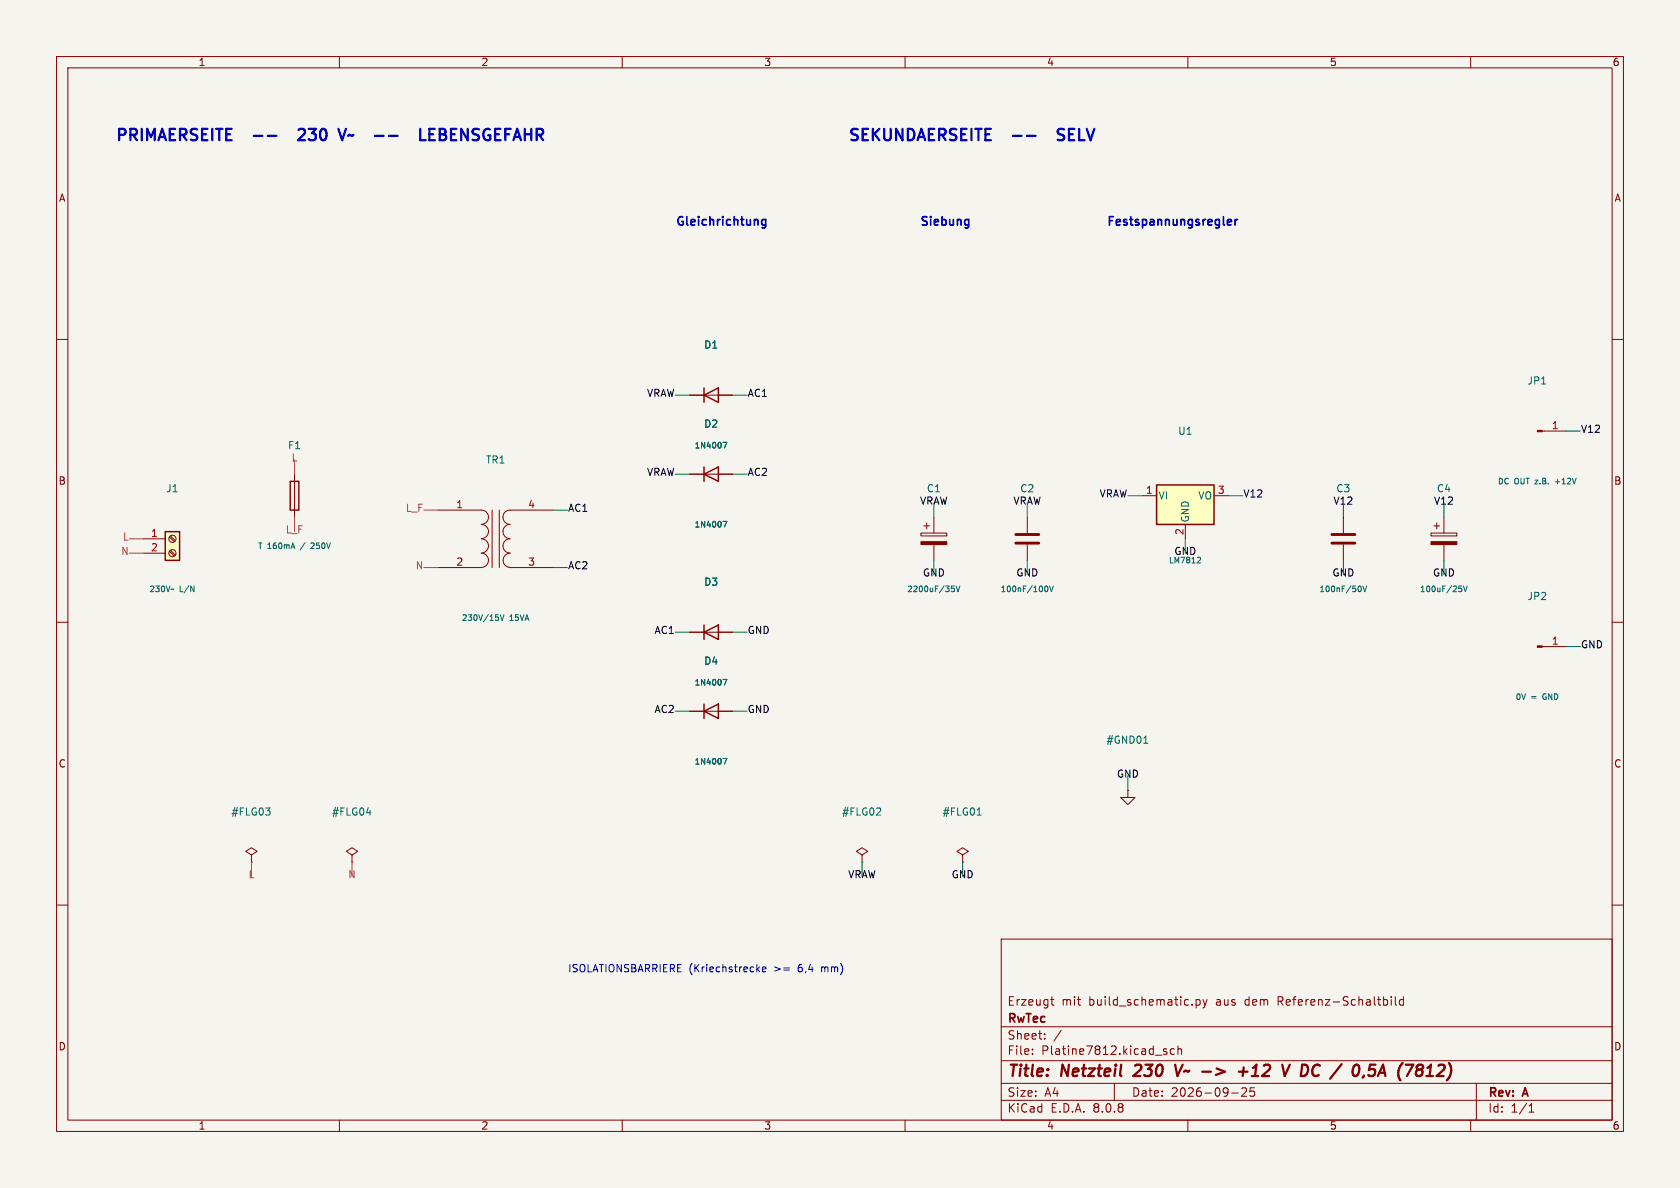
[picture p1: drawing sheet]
(kicad_sch
 (version 20231120)
 (generator "eeschema")
 (generator_version "8.0")
 (paper "A4")
 (title_block
  (title "Netzteil 230 V~ -> +12 V DC / 0,5A (7812)")
  (date "2026-09-25")
  (rev "A")
  (company "RwTec")
  (comment 1 "Erzeugt mit build_schematic.py aus dem Referenz-Schaltbild"))
 (lib_symbols
  (symbol "Connector:Conn_01x01_Pin"
   (pin_names
    (offset 1.016) hide) (exclude_from_sim no) (in_bom yes) (on_board yes)
   (property "Reference" "J" (at 0 2.54 0) (effects (font (size 1.27 1.27))))
   (property "Value" "Conn_01x01_Pin" (at 0 -2.54 0) (effects (font (size 1.27 1.27))))
   (property "Footprint" "" (at 0 0 0) (effects (font (size 1.27 1.27))))
   (property "Datasheet" "~" (at 0 0 0) (effects (font (size 1.27 1.27))))
   (property "Description" "Generic connector, single row, 01x01, script generated" (at 0 0 0) (effects (font (size 1.27 1.27))))
   (property "ki_locked" "" (at 0 0 0) (effects (font (size 1.27 1.27))))
   (symbol "Conn_01x01_Pin_1_1"
    (polyline (pts (xy 1.27 0) (xy 0.8636 0)) (stroke (width 0.1524) (type default)) (fill (type none)))
    (rectangle (start 0.8636 0.127) (end 0 -0.127) (stroke (width 0.1524) (type default)) (fill (type outline)))
    (pin passive line (at 5.08 0 180) (length 3.81) (name "Pin_1" (effects (font (size 1.27 1.27)))) (number "1" (effects (font (size 1.27 1.27)))))))
  (symbol "Connector:Screw_Terminal_01x02"
   (pin_names
    (offset 1.016) hide) (exclude_from_sim no) (in_bom yes) (on_board yes)
   (property "Reference" "J" (at 0 2.54 0) (effects (font (size 1.27 1.27))))
   (property "Value" "Screw_Terminal_01x02" (at 0 -5.08 0) (effects (font (size 1.27 1.27))))
   (property "Footprint" "" (at 0 0 0) (effects (font (size 1.27 1.27))))
   (property "Datasheet" "~" (at 0 0 0) (effects (font (size 1.27 1.27))))
   (property "Description" "Generic screw terminal, single row, 01x02, script generated (kicad-library-utils/schlib/autogen/connector/)" (at 0 0 0) (effects (font (size 1.27 1.27))))
   (symbol "Screw_Terminal_01x02_1_1"
    (rectangle (start -1.27 1.27) (end 1.27 -3.81) (stroke (width 0.254) (type default)) (fill (type background)))
    (circle (center 0 -2.54) (radius 0.635) (stroke (width 0.1524) (type default)) (fill (type none)))
    (polyline (pts (xy -0.5334 -2.2098) (xy 0.3302 -3.048)) (stroke (width 0.1524) (type default)) (fill (type none)))
    (polyline (pts (xy -0.5334 0.3302) (xy 0.3302 -0.508)) (stroke (width 0.1524) (type default)) (fill (type none)))
    (polyline (pts (xy -0.3556 -2.032) (xy 0.508 -2.8702)) (stroke (width 0.1524) (type default)) (fill (type none)))
    (polyline (pts (xy -0.3556 0.508) (xy 0.508 -0.3302)) (stroke (width 0.1524) (type default)) (fill (type none)))
    (circle (center 0 0) (radius 0.635) (stroke (width 0.1524) (type default)) (fill (type none)))
    (pin passive line (at -5.08 0 0) (length 3.81) (name "Pin_1" (effects (font (size 1.27 1.27)))) (number "1" (effects (font (size 1.27 1.27)))))
    (pin passive line (at -5.08 -2.54 0) (length 3.81) (name "Pin_2" (effects (font (size 1.27 1.27)))) (number "2" (effects (font (size 1.27 1.27)))))))
  (symbol "Device:C"
   (pin_numbers hide)
   (pin_names
    (offset 0.254)) (exclude_from_sim no) (in_bom yes) (on_board yes)
   (property "Reference" "C" (at 0.635 2.54 0) (effects (font (size 1.27 1.27)) (justify left)))
   (property "Value" "C" (at 0.635 -2.54 0) (effects (font (size 1.27 1.27)) (justify left)))
   (property "Footprint" "" (at 0.9652 -3.81 0) (effects (font (size 1.27 1.27))))
   (property "Datasheet" "~" (at 0 0 0) (effects (font (size 1.27 1.27))))
   (property "Description" "Unpolarized capacitor" (at 0 0 0) (effects (font (size 1.27 1.27))))
   (symbol "C_0_1"
    (polyline (pts (xy -2.032 -0.762) (xy 2.032 -0.762)) (stroke (width 0.508) (type default)) (fill (type none)))
    (polyline (pts (xy -2.032 0.762) (xy 2.032 0.762)) (stroke (width 0.508) (type default)) (fill (type none))))
   (symbol "C_1_1"
    (pin passive line (at 0 3.81 270) (length 2.794) (name "~" (effects (font (size 1.27 1.27)))) (number "1" (effects (font (size 1.27 1.27)))))
    (pin passive line (at 0 -3.81 90) (length 2.794) (name "~" (effects (font (size 1.27 1.27)))) (number "2" (effects (font (size 1.27 1.27)))))))
  (symbol "Device:C_Polarized"
   (pin_numbers hide)
   (pin_names
    (offset 0.254)) (exclude_from_sim no) (in_bom yes) (on_board yes)
   (property "Reference" "C" (at 0.635 2.54 0) (effects (font (size 1.27 1.27)) (justify left)))
   (property "Value" "C_Polarized" (at 0.635 -2.54 0) (effects (font (size 1.27 1.27)) (justify left)))
   (property "Footprint" "" (at 0.9652 -3.81 0) (effects (font (size 1.27 1.27))))
   (property "Datasheet" "~" (at 0 0 0) (effects (font (size 1.27 1.27))))
   (property "Description" "Polarized capacitor" (at 0 0 0) (effects (font (size 1.27 1.27))))
   (symbol "C_Polarized_0_1"
    (rectangle (start -2.286 0.508) (end 2.286 1.016) (stroke (width 0) (type default)) (fill (type none)))
    (polyline (pts (xy -1.778 2.286) (xy -0.762 2.286)) (stroke (width 0) (type default)) (fill (type none)))
    (polyline (pts (xy -1.27 2.794) (xy -1.27 1.778)) (stroke (width 0) (type default)) (fill (type none)))
    (rectangle (start 2.286 -0.508) (end -2.286 -1.016) (stroke (width 0) (type default)) (fill (type outline))))
   (symbol "C_Polarized_1_1"
    (pin passive line (at 0 3.81 270) (length 2.794) (name "~" (effects (font (size 1.27 1.27)))) (number "1" (effects (font (size 1.27 1.27)))))
    (pin passive line (at 0 -3.81 90) (length 2.794) (name "~" (effects (font (size 1.27 1.27)))) (number "2" (effects (font (size 1.27 1.27)))))))
  (symbol "Device:D"
   (pin_numbers hide)
   (pin_names
    (offset 1.016) hide) (exclude_from_sim no) (in_bom yes) (on_board yes)
   (property "Reference" "D" (at 0 2.54 0) (effects (font (size 1.27 1.27))))
   (property "Value" "D" (at 0 -2.54 0) (effects (font (size 1.27 1.27))))
   (property "Footprint" "" (at 0 0 0) (effects (font (size 1.27 1.27))))
   (property "Datasheet" "~" (at 0 0 0) (effects (font (size 1.27 1.27))))
   (property "Description" "Diode" (at 0 0 0) (effects (font (size 1.27 1.27))))
   (property "Sim.Device" "D" (at 0 0 0) (effects (font (size 1.27 1.27))))
   (property "Sim.Pins" "1=K 2=A" (at 0 0 0) (effects (font (size 1.27 1.27))))
   (symbol "D_0_1"
    (polyline (pts (xy -1.27 1.27) (xy -1.27 -1.27)) (stroke (width 0.254) (type default)) (fill (type none)))
    (polyline (pts (xy 1.27 0) (xy -1.27 0)) (stroke (width 0) (type default)) (fill (type none)))
    (polyline (pts (xy 1.27 1.27) (xy 1.27 -1.27) (xy -1.27 0) (xy 1.27 1.27)) (stroke (width 0.254) (type default)) (fill (type none))))
   (symbol "D_1_1"
    (pin passive line (at -3.81 0 0) (length 2.54) (name "K" (effects (font (size 1.27 1.27)))) (number "1" (effects (font (size 1.27 1.27)))))
    (pin passive line (at 3.81 0 180) (length 2.54) (name "A" (effects (font (size 1.27 1.27)))) (number "2" (effects (font (size 1.27 1.27)))))))
  (symbol "Device:Fuse"
   (pin_numbers hide)
   (pin_names
    (offset 0)) (exclude_from_sim no) (in_bom yes) (on_board yes)
   (property "Reference" "F" (at 2.032 0 90) (effects (font (size 1.27 1.27))))
   (property "Value" "Fuse" (at -1.905 0 90) (effects (font (size 1.27 1.27))))
   (property "Footprint" "" (at -1.778 0 90) (effects (font (size 1.27 1.27))))
   (property "Datasheet" "~" (at 0 0 0) (effects (font (size 1.27 1.27))))
   (property "Description" "Fuse" (at 0 0 0) (effects (font (size 1.27 1.27))))
   (symbol "Fuse_0_1"
    (rectangle (start -0.762 -2.54) (end 0.762 2.54) (stroke (width 0.254) (type default)) (fill (type none)))
    (polyline (pts (xy 0 2.54) (xy 0 -2.54)) (stroke (width 0) (type default)) (fill (type none))))
   (symbol "Fuse_1_1"
    (pin passive line (at 0 3.81 270) (length 1.27) (name "~" (effects (font (size 1.27 1.27)))) (number "1" (effects (font (size 1.27 1.27)))))
    (pin passive line (at 0 -3.81 90) (length 1.27) (name "~" (effects (font (size 1.27 1.27)))) (number "2" (effects (font (size 1.27 1.27)))))))
  (symbol "Device:Transformer_1P_1S"
   (pin_names
    (offset 1.016) hide) (exclude_from_sim no) (in_bom yes) (on_board yes)
   (property "Reference" "T" (at 0 6.35 0) (effects (font (size 1.27 1.27))))
   (property "Value" "Transformer_1P_1S" (at 0 -7.62 0) (effects (font (size 1.27 1.27))))
   (property "Footprint" "" (at 0 0 0) (effects (font (size 1.27 1.27))))
   (property "Datasheet" "~" (at 0 0 0) (effects (font (size 1.27 1.27))))
   (property "Description" "Transformer, single primary, single secondary" (at 0 0 0) (effects (font (size 1.27 1.27))))
   (symbol "Transformer_1P_1S_0_1"
    (arc (start -2.54 -5.0546) (mid -1.6599 -4.6901) (end -1.27 -3.81) (stroke (width 0) (type default)) (fill (type none)))
    (arc (start -2.54 -2.5146) (mid -1.6599 -2.1501) (end -1.27 -1.27) (stroke (width 0) (type default)) (fill (type none)))
    (arc (start -2.54 0.0254) (mid -1.6599 0.3899) (end -1.27 1.27) (stroke (width 0) (type default)) (fill (type none)))
    (arc (start -2.54 2.5654) (mid -1.6599 2.9299) (end -1.27 3.81) (stroke (width 0) (type default)) (fill (type none)))
    (arc (start -1.27 -3.81) (mid -1.642 -2.912) (end -2.54 -2.54) (stroke (width 0) (type default)) (fill (type none)))
    (arc (start -1.27 -1.27) (mid -1.642 -0.372) (end -2.54 0) (stroke (width 0) (type default)) (fill (type none)))
    (arc (start -1.27 1.27) (mid -1.642 2.168) (end -2.54 2.54) (stroke (width 0) (type default)) (fill (type none)))
    (arc (start -1.27 3.81) (mid -1.642 4.708) (end -2.54 5.08) (stroke (width 0) (type default)) (fill (type none)))
    (polyline (pts (xy -0.635 5.08) (xy -0.635 -5.08)) (stroke (width 0) (type default)) (fill (type none)))
    (polyline (pts (xy 0.635 -5.08) (xy 0.635 5.08)) (stroke (width 0) (type default)) (fill (type none)))
    (arc (start 1.2954 -1.27) (mid 1.6599 -2.1501) (end 2.54 -2.5146) (stroke (width 0) (type default)) (fill (type none)))
    (arc (start 1.2954 1.27) (mid 1.6599 0.3899) (end 2.54 0.0254) (stroke (width 0) (type default)) (fill (type none)))
    (arc (start 1.2954 3.81) (mid 1.6599 2.9299) (end 2.54 2.5654) (stroke (width 0) (type default)) (fill (type none)))
    (arc (start 1.3208 -3.81) (mid 1.6853 -4.6901) (end 2.5654 -5.0546) (stroke (width 0) (type default)) (fill (type none)))
    (arc (start 2.54 0) (mid 1.642 -0.372) (end 1.2954 -1.27) (stroke (width 0) (type default)) (fill (type none)))
    (arc (start 2.54 2.54) (mid 1.642 2.168) (end 1.2954 1.27) (stroke (width 0) (type default)) (fill (type none)))
    (arc (start 2.54 5.08) (mid 1.642 4.708) (end 1.2954 3.81) (stroke (width 0) (type default)) (fill (type none)))
    (arc (start 2.5654 -2.54) (mid 1.6674 -2.912) (end 1.3208 -3.81) (stroke (width 0) (type default)) (fill (type none))))
   (symbol "Transformer_1P_1S_1_1"
    (pin passive line (at -10.16 5.08 0) (length 7.62) (name "AA" (effects (font (size 1.27 1.27)))) (number "1" (effects (font (size 1.27 1.27)))))
    (pin passive line (at -10.16 -5.08 0) (length 7.62) (name "AB" (effects (font (size 1.27 1.27)))) (number "2" (effects (font (size 1.27 1.27)))))
    (pin passive line (at 10.16 -5.08 180) (length 7.62) (name "SA" (effects (font (size 1.27 1.27)))) (number "3" (effects (font (size 1.27 1.27)))))
    (pin passive line (at 10.16 5.08 180) (length 7.62) (name "SB" (effects (font (size 1.27 1.27)))) (number "4" (effects (font (size 1.27 1.27)))))))
  (symbol "Regulator_Linear:LM7812_TO220"
   (pin_names
    (offset 0.254)) (exclude_from_sim no) (in_bom yes) (on_board yes)
   (property "Reference" "U" (at -3.81 3.175 0) (effects (font (size 1.27 1.27))))
   (property "Value" "LM7812_TO220" (at 0 3.175 0) (effects (font (size 1.27 1.27)) (justify left)))
   (property "Footprint" "Package_TO_SOT_THT:TO-220-3_Vertical" (at 0 5.715 0) (effects (font (size 1.27 1.27))))
   (property "Datasheet" "https://www.onsemi.cn/PowerSolutions/document/MC7800-D.PDF" (at 0 -1.27 0) (effects (font (size 1.27 1.27))))
   (property "Description" "Positive 1A 35V Linear Regulator, Fixed Output 12V, TO-220" (at 0 0 0) (effects (font (size 1.27 1.27))))
   (symbol "LM7812_TO220_0_1"
    (rectangle (start -5.08 1.905) (end 5.08 -5.08) (stroke (width 0.254) (type default)) (fill (type background))))
   (symbol "LM7812_TO220_1_1"
    (pin power_in line (at -7.62 0 0) (length 2.54) (name "VI" (effects (font (size 1.27 1.27)))) (number "1" (effects (font (size 1.27 1.27)))))
    (pin power_in line (at 0 -7.62 90) (length 2.54) (name "GND" (effects (font (size 1.27 1.27)))) (number "2" (effects (font (size 1.27 1.27)))))
    (pin power_out line (at 7.62 0 180) (length 2.54) (name "VO" (effects (font (size 1.27 1.27)))) (number "3" (effects (font (size 1.27 1.27)))))))
  (symbol "power:GND"
   (power)
   (pin_numbers hide)
   (pin_names
    (offset 0) hide) (exclude_from_sim no) (in_bom yes) (on_board yes)
   (property "Reference" "#PWR" (at 0 -6.35 0) (effects (font (size 1.27 1.27))))
   (property "Value" "GND" (at 0 -3.81 0) (effects (font (size 1.27 1.27))))
   (property "Footprint" "" (at 0 0 0) (effects (font (size 1.27 1.27))))
   (property "Datasheet" "" (at 0 0 0) (effects (font (size 1.27 1.27))))
   (property "Description" "Power symbol creates a global label with name \"GND\" , ground" (at 0 0 0) (effects (font (size 1.27 1.27))))
   (symbol "GND_0_1"
    (polyline (pts (xy 0 0) (xy 0 -1.27) (xy 1.27 -1.27) (xy 0 -2.54) (xy -1.27 -1.27) (xy 0 -1.27)) (stroke (width 0) (type default)) (fill (type none))))
   (symbol "GND_1_1"
    (pin power_in line (at 0 0 270) (length 0) (name "~" (effects (font (size 1.27 1.27)))) (number "1" (effects (font (size 1.27 1.27)))))))
  (symbol "power:PWR_FLAG"
   (power)
   (pin_numbers hide)
   (pin_names
    (offset 0) hide) (exclude_from_sim no) (in_bom yes) (on_board yes)
   (property "Reference" "#FLG" (at 0 1.905 0) (effects (font (size 1.27 1.27))))
   (property "Value" "PWR_FLAG" (at 0 3.81 0) (effects (font (size 1.27 1.27))))
   (property "Footprint" "" (at 0 0 0) (effects (font (size 1.27 1.27))))
   (property "Datasheet" "~" (at 0 0 0) (effects (font (size 1.27 1.27))))
   (property "Description" "Special symbol for telling ERC where power comes from" (at 0 0 0) (effects (font (size 1.27 1.27))))
   (symbol "PWR_FLAG_0_0"
    (pin power_out line (at 0 0 90) (length 0) (name "~" (effects (font (size 1.27 1.27)))) (number "1" (effects (font (size 1.27 1.27))))))
   (symbol "PWR_FLAG_0_1"
    (polyline (pts (xy 0 0) (xy 0 1.27) (xy -1.016 1.905) (xy 0 2.54) (xy 1.016 1.905) (xy 0 1.27)) (stroke (width 0) (type default)) (fill (type none))))))
 (wire
  (pts (xy 199.39 139.7) (xy 199.39 137.16))
  (stroke (width 0) (type default)))
 (wire
  (pts (xy 62.23 152.4) (xy 62.23 154.94))
  (stroke (width 0) (type default)))
 (wire
  (pts (xy 121.92 125.73) (xy 119.38 125.73))
  (stroke (width 0) (type default)))
 (wire
  (pts (xy 255.27 99.06) (xy 255.27 101.6))
  (stroke (width 0) (type default)))
 (wire
  (pts (xy 97.79 90.17) (xy 100.33 90.17))
  (stroke (width 0) (type default)))
 (wire
  (pts (xy 77.47 100.33) (xy 74.93 100.33))
  (stroke (width 0) (type default)))
 (wire
  (pts (xy 217.17 87.63) (xy 219.71 87.63))
  (stroke (width 0) (type default)))
 (wire
  (pts (xy 201.93 87.63) (xy 199.39 87.63))
  (stroke (width 0) (type default)))
 (wire
  (pts (xy 52.07 91.44) (xy 52.07 93.98))
  (stroke (width 0) (type default)))
 (wire
  (pts (xy 181.61 99.06) (xy 181.61 101.6))
  (stroke (width 0) (type default)))
 (wire
  (pts (xy 129.54 69.85) (xy 132.08 69.85))
  (stroke (width 0) (type default)))
 (wire
  (pts (xy 77.47 90.17) (xy 74.93 90.17))
  (stroke (width 0) (type default)))
 (wire
  (pts (xy 121.92 83.82) (xy 119.38 83.82))
  (stroke (width 0) (type default)))
 (wire
  (pts (xy 165.1 91.44) (xy 165.1 88.9))
  (stroke (width 0) (type default)))
 (wire
  (pts (xy 276.86 76.2) (xy 279.4 76.2))
  (stroke (width 0) (type default)))
 (wire
  (pts (xy 170.18 152.4) (xy 170.18 154.94))
  (stroke (width 0) (type default)))
 (wire
  (pts (xy 25.4 95.25) (xy 22.86 95.25))
  (stroke (width 0) (type default)))
 (wire
  (pts (xy 44.45 152.4) (xy 44.45 154.94))
  (stroke (width 0) (type default)))
 (wire
  (pts (xy 97.79 100.33) (xy 100.33 100.33))
  (stroke (width 0) (type default)))
 (wire
  (pts (xy 181.61 91.44) (xy 181.61 88.9))
  (stroke (width 0) (type default)))
 (wire
  (pts (xy 237.49 91.44) (xy 237.49 88.9))
  (stroke (width 0) (type default)))
 (wire
  (pts (xy 121.92 69.85) (xy 119.38 69.85))
  (stroke (width 0) (type default)))
 (wire
  (pts (xy 276.86 114.3) (xy 279.4 114.3))
  (stroke (width 0) (type default)))
 (wire
  (pts (xy 165.1 99.06) (xy 165.1 101.6))
  (stroke (width 0) (type default)))
 (wire
  (pts (xy 52.07 83.82) (xy 52.07 81.28))
  (stroke (width 0) (type default)))
 (wire
  (pts (xy 121.92 111.76) (xy 119.38 111.76))
  (stroke (width 0) (type default)))
 (wire
  (pts (xy 25.4 97.79) (xy 22.86 97.79))
  (stroke (width 0) (type default)))
 (wire
  (pts (xy 237.49 99.06) (xy 237.49 101.6))
  (stroke (width 0) (type default)))
 (wire
  (pts (xy 209.55 95.25) (xy 209.55 97.79))
  (stroke (width 0) (type default)))
 (wire
  (pts (xy 129.54 125.73) (xy 132.08 125.73))
  (stroke (width 0) (type default)))
 (wire
  (pts (xy 255.27 91.44) (xy 255.27 88.9))
  (stroke (width 0) (type default)))
 (wire
  (pts (xy 152.4 152.4) (xy 152.4 154.94))
  (stroke (width 0) (type default)))
 (wire
  (pts (xy 129.54 83.82) (xy 132.08 83.82))
  (stroke (width 0) (type default)))
 (wire
  (pts (xy 129.54 111.76) (xy 132.08 111.76))
  (stroke (width 0) (type default)))
 (text "PRIMAERSEITE  --  230 V~  --  LEBENSGEFAHR"
  (exclude_from_sim no)
  (at 20.32 24.13 0)
  (effects (font (size 2 2)
    (bold yes)) (justify left)))
 (text "Siebung"
  (exclude_from_sim no)
  (at 162.56 39.37 0)
  (effects (font (size 1.5 1.5)
    (bold yes)) (justify left)))
 (text "Festspannungsregler"
  (exclude_from_sim no)
  (at 195.58 39.37 0)
  (effects (font (size 1.5 1.5)
    (bold yes)) (justify left)))
 (text "ISOLATIONSBARRIERE (Kriechstrecke >= 6,4 mm)"
  (exclude_from_sim no)
  (at 100.33 171.45 0)
  (effects (font (size 1.3 1.3)) (justify left)))
 (text "SEKUNDAERSEITE  --  SELV"
  (exclude_from_sim no)
  (at 149.86 24.13 0)
  (effects (font (size 2 2)
    (bold yes)) (justify left)))
 (text "Gleichrichtung"
  (exclude_from_sim no)
  (at 119.38 39.37 0)
  (effects (font (size 1.5 1.5)
    (bold yes)) (justify left)))
 (label "N"
  (at 74.93 100.33 180)
  (effects (font (size 1.27 1.27)) (justify right)))
 (label "V12"
  (at 237.49 88.9 0)
  (effects (font (size 1.27 1.27))))
 (label "N"
  (at 22.86 97.79 180)
  (effects (font (size 1.27 1.27)) (justify right)))
 (label "L_F"
  (at 74.93 90.17 180)
  (effects (font (size 1.27 1.27)) (justify right)))
 (label "VRAW"
  (at 199.39 87.63 180)
  (effects (font (size 1.27 1.27)) (justify right)))
 (label "AC1"
  (at 132.08 69.85 0)
  (effects (font (size 1.27 1.27)) (justify left)))
 (label "VRAW"
  (at 165.1 88.9 0)
  (effects (font (size 1.27 1.27))))
 (label "L_F"
  (at 52.07 93.98 0)
  (effects (font (size 1.27 1.27))))
 (label "GND"
  (at 255.27 101.6 0)
  (effects (font (size 1.27 1.27))))
 (label "AC2"
  (at 132.08 83.82 0)
  (effects (font (size 1.27 1.27)) (justify left)))
 (label "GND"
  (at 132.08 125.73 0)
  (effects (font (size 1.27 1.27)) (justify left)))
 (label "AC2"
  (at 119.38 125.73 180)
  (effects (font (size 1.27 1.27)) (justify right)))
 (label "V12"
  (at 279.4 76.2 0)
  (effects (font (size 1.27 1.27)) (justify left)))
 (label "GND"
  (at 279.4 114.3 0)
  (effects (font (size 1.27 1.27)) (justify left)))
 (label "VRAW"
  (at 181.61 88.9 0)
  (effects (font (size 1.27 1.27))))
 (label "AC1"
  (at 100.33 90.17 0)
  (effects (font (size 1.27 1.27)) (justify left)))
 (label "VRAW"
  (at 119.38 83.82 180)
  (effects (font (size 1.27 1.27)) (justify right)))
 (label "L"
  (at 22.86 95.25 180)
  (effects (font (size 1.27 1.27)) (justify right)))
 (label "AC1"
  (at 119.38 111.76 180)
  (effects (font (size 1.27 1.27)) (justify right)))
 (label "GND"
  (at 132.08 111.76 0)
  (effects (font (size 1.27 1.27)) (justify left)))
 (label "GND"
  (at 209.55 97.79 0)
  (effects (font (size 1.27 1.27))))
 (label "GND"
  (at 199.39 137.16 0)
  (effects (font (size 1.27 1.27))))
 (label "AC2"
  (at 100.33 100.33 0)
  (effects (font (size 1.27 1.27)) (justify left)))
 (label "V12"
  (at 219.71 87.63 0)
  (effects (font (size 1.27 1.27)) (justify left)))
 (label "L"
  (at 44.45 154.94 0)
  (effects (font (size 1.27 1.27))))
 (label "GND"
  (at 181.61 101.6 0)
  (effects (font (size 1.27 1.27))))
 (label "GND"
  (at 165.1 101.6 0)
  (effects (font (size 1.27 1.27))))
 (label "VRAW"
  (at 152.4 154.94 0)
  (effects (font (size 1.27 1.27))))
 (label "V12"
  (at 255.27 88.9 0)
  (effects (font (size 1.27 1.27))))
 (label "N"
  (at 62.23 154.94 0)
  (effects (font (size 1.27 1.27))))
 (label "GND"
  (at 237.49 101.6 0)
  (effects (font (size 1.27 1.27))))
 (label "VRAW"
  (at 119.38 69.85 180)
  (effects (font (size 1.27 1.27)) (justify right)))
 (label "GND"
  (at 170.18 154.94 0)
  (effects (font (size 1.27 1.27))))
 (label "L"
  (at 52.07 81.28 0)
  (effects (font (size 1.27 1.27))))
 (symbol
  (lib_id "power:PWR_FLAG")
  (at 152.4 152.4 0)
  (unit 1)
  (exclude_from_sim no)
  (in_bom yes)
  (on_board yes)
  (dnp no)
  (property "Reference" "#FLG2" (at 152.4 143.51 0) (effects (font (size 1.27 1.27))))
  (property "Value" "PWR_FLAG" (at 152.4 161.29 0) (effects (font (size 1 1)) (hide yes)))
  (property "Footprint" "" (at 152.4 152.4 0) (effects (font (size 1.27 1.27)) (hide yes)))
  (property "Datasheet" "~" (at 152.4 152.4 0) (effects (font (size 1.27 1.27)) (hide yes)))
  (property "Description" "" (at 152.4 152.4 0) (effects (font (size 1.27 1.27)) (hide yes)))
  (pin "1"))
 (symbol
  (lib_id "Device:D")
  (at 125.73 125.73 0)
  (unit 1)
  (exclude_from_sim no)
  (in_bom yes)
  (on_board yes)
  (dnp no)
  (property "Reference" "D4" (at 125.73 116.84 0) (effects (font (size 1.27 1.27))))
  (property "Value" "1N4007" (at 125.73 134.62 0) (effects (font (size 1 1))))
  (property "Footprint" "Diode_THT:D_DO-41_SOD81_P7.62mm_Horizontal" (at 125.73 125.73 0) (effects (font (size 1.27 1.27)) (hide yes)))
  (property "Datasheet" "~" (at 125.73 125.73 0) (effects (font (size 1.27 1.27)) (hide yes)))
  (property "Description" "" (at 125.73 125.73 0) (effects (font (size 1.27 1.27)) (hide yes)))
  (pin "2")
  (pin "1"))
 (symbol
  (lib_id "Regulator_Linear:LM7812_TO220")
  (at 209.55 87.63 0)
  (unit 1)
  (exclude_from_sim no)
  (in_bom yes)
  (on_board yes)
  (dnp no)
  (property "Reference" "U1" (at 209.55 76.2 0) (effects (font (size 1.27 1.27))))
  (property "Value" "LM7812" (at 209.55 99.06 0) (effects (font (size 1 1))))
  (property "Footprint" "Package_TO_SOT_THT:TO-220-3_Vertical" (at 209.55 87.63 0) (effects (font (size 1.27 1.27)) (hide yes)))
  (property "Datasheet" "~" (at 209.55 87.63 0) (effects (font (size 1.27 1.27)) (hide yes)))
  (property "Description" "" (at 209.55 87.63 0) (effects (font (size 1.27 1.27)) (hide yes)))
  (pin "1")
  (pin "2")
  (pin "3"))
 (symbol
  (lib_id "power:PWR_FLAG")
  (at 62.23 152.4 0)
  (unit 1)
  (exclude_from_sim no)
  (in_bom yes)
  (on_board yes)
  (dnp no)
  (property "Reference" "#FLG4" (at 62.23 143.51 0) (effects (font (size 1.27 1.27))))
  (property "Value" "PWR_FLAG" (at 62.23 161.29 0) (effects (font (size 1 1)) (hide yes)))
  (property "Footprint" "" (at 62.23 152.4 0) (effects (font (size 1.27 1.27)) (hide yes)))
  (property "Datasheet" "~" (at 62.23 152.4 0) (effects (font (size 1.27 1.27)) (hide yes)))
  (property "Description" "" (at 62.23 152.4 0) (effects (font (size 1.27 1.27)) (hide yes)))
  (pin "1"))
 (symbol
  (lib_id "power:PWR_FLAG")
  (at 170.18 152.4 0)
  (unit 1)
  (exclude_from_sim no)
  (in_bom yes)
  (on_board yes)
  (dnp no)
  (property "Reference" "#FLG1" (at 170.18 143.51 0) (effects (font (size 1.27 1.27))))
  (property "Value" "PWR_FLAG" (at 170.18 161.29 0) (effects (font (size 1 1)) (hide yes)))
  (property "Footprint" "" (at 170.18 152.4 0) (effects (font (size 1.27 1.27)) (hide yes)))
  (property "Datasheet" "~" (at 170.18 152.4 0) (effects (font (size 1.27 1.27)) (hide yes)))
  (property "Description" "" (at 170.18 152.4 0) (effects (font (size 1.27 1.27)) (hide yes)))
  (pin "1"))
 (symbol
  (lib_id "Device:D")
  (at 125.73 69.85 0)
  (unit 1)
  (exclude_from_sim no)
  (in_bom yes)
  (on_board yes)
  (dnp no)
  (property "Reference" "D1" (at 125.73 60.96 0) (effects (font (size 1.27 1.27))))
  (property "Value" "1N4007" (at 125.73 78.74 0) (effects (font (size 1 1))))
  (property "Footprint" "Diode_THT:D_DO-41_SOD81_P7.62mm_Horizontal" (at 125.73 69.85 0) (effects (font (size 1.27 1.27)) (hide yes)))
  (property "Datasheet" "~" (at 125.73 69.85 0) (effects (font (size 1.27 1.27)) (hide yes)))
  (property "Description" "" (at 125.73 69.85 0) (effects (font (size 1.27 1.27)) (hide yes)))
  (pin "1")
  (pin "2"))
 (symbol
  (lib_id "Device:D")
  (at 125.73 83.82 0)
  (unit 1)
  (exclude_from_sim no)
  (in_bom yes)
  (on_board yes)
  (dnp no)
  (property "Reference" "D2" (at 125.73 74.93 0) (effects (font (size 1.27 1.27))))
  (property "Value" "1N4007" (at 125.73 92.71 0) (effects (font (size 1 1))))
  (property "Footprint" "Diode_THT:D_DO-41_SOD81_P7.62mm_Horizontal" (at 125.73 83.82 0) (effects (font (size 1.27 1.27)) (hide yes)))
  (property "Datasheet" "~" (at 125.73 83.82 0) (effects (font (size 1.27 1.27)) (hide yes)))
  (property "Description" "" (at 125.73 83.82 0) (effects (font (size 1.27 1.27)) (hide yes)))
  (pin "2")
  (pin "1"))
 (symbol
  (lib_id "Connector:Conn_01x01_Pin")
  (at 271.78 76.2 0)
  (unit 1)
  (exclude_from_sim no)
  (in_bom yes)
  (on_board yes)
  (dnp no)
  (property "Reference" "JP1" (at 271.78 67.31 0) (effects (font (size 1.27 1.27))))
  (property "Value" "DC OUT z.B. +12V" (at 271.78 85.09 0) (effects (font (size 1 1))))
  (property "Footprint" "Connector_PinHeader_2.54mm:PinHeader_1x01_P2.54mm_Vertical" (at 271.78 76.2 0) (effects (font (size 1.27 1.27)) (hide yes)))
  (property "Datasheet" "~" (at 271.78 76.2 0) (effects (font (size 1.27 1.27)) (hide yes)))
  (property "Description" "" (at 271.78 76.2 0) (effects (font (size 1.27 1.27)) (hide yes)))
  (pin "1"))
 (symbol
  (lib_id "power:PWR_FLAG")
  (at 44.45 152.4 0)
  (unit 1)
  (exclude_from_sim no)
  (in_bom yes)
  (on_board yes)
  (dnp no)
  (property "Reference" "#FLG3" (at 44.45 143.51 0) (effects (font (size 1.27 1.27))))
  (property "Value" "PWR_FLAG" (at 44.45 161.29 0) (effects (font (size 1 1)) (hide yes)))
  (property "Footprint" "" (at 44.45 152.4 0) (effects (font (size 1.27 1.27)) (hide yes)))
  (property "Datasheet" "~" (at 44.45 152.4 0) (effects (font (size 1.27 1.27)) (hide yes)))
  (property "Description" "" (at 44.45 152.4 0) (effects (font (size 1.27 1.27)) (hide yes)))
  (pin "1"))
 (symbol
  (lib_id "Connector:Screw_Terminal_01x02")
  (at 30.48 95.25 0)
  (unit 1)
  (exclude_from_sim no)
  (in_bom yes)
  (on_board yes)
  (dnp no)
  (property "Reference" "J1" (at 30.48 86.36 0) (effects (font (size 1.27 1.27))))
  (property "Value" "230V~ L/N" (at 30.48 104.14 0) (effects (font (size 1 1))))
  (property "Footprint" "TerminalBlock_RND:TerminalBlock_RND_205-00023_1x02_P10.00mm_Horizontal" (at 30.48 95.25 0) (effects (font (size 1.27 1.27)) (hide yes)))
  (property "Datasheet" "~" (at 30.48 95.25 0) (effects (font (size 1.27 1.27)) (hide yes)))
  (property "Description" "" (at 30.48 95.25 0) (effects (font (size 1.27 1.27)) (hide yes)))
  (pin "2")
  (pin "1"))
 (symbol
  (lib_id "Device:Fuse")
  (at 52.07 87.63 0)
  (unit 1)
  (exclude_from_sim no)
  (in_bom yes)
  (on_board yes)
  (dnp no)
  (property "Reference" "F1" (at 52.07 78.74 0) (effects (font (size 1.27 1.27))))
  (property "Value" "T 160mA / 250V" (at 52.07 96.52 0) (effects (font (size 1 1))))
  (property "Footprint" "Fuse:Fuseholder_Clip-5x20mm_Littelfuse_111_Inline_P20.00x5.00mm_D1.05mm_Horizontal" (at 52.07 87.63 0) (effects (font (size 1.27 1.27)) (hide yes)))
  (property "Datasheet" "~" (at 52.07 87.63 0) (effects (font (size 1.27 1.27)) (hide yes)))
  (property "Description" "" (at 52.07 87.63 0) (effects (font (size 1.27 1.27)) (hide yes)))
  (pin "2")
  (pin "1"))
 (symbol
  (lib_id "Device:Transformer_1P_1S")
  (at 87.63 95.25 0)
  (unit 1)
  (exclude_from_sim no)
  (in_bom yes)
  (on_board yes)
  (dnp no)
  (property "Reference" "TR1" (at 87.63 81.28 0) (effects (font (size 1.27 1.27))))
  (property "Value" "230V/15V 15VA" (at 87.63 109.22 0) (effects (font (size 1 1))))
  (property "Footprint" "Platine7812:Trafo_Print_15VA_4pin" (at 87.63 95.25 0) (effects (font (size 1.27 1.27)) (hide yes)))
  (property "Datasheet" "~" (at 87.63 95.25 0) (effects (font (size 1.27 1.27)) (hide yes)))
  (property "Description" "" (at 87.63 95.25 0) (effects (font (size 1.27 1.27)) (hide yes)))
  (pin "4")
  (pin "1")
  (pin "2")
  (pin "3"))
 (symbol
  (lib_id "Connector:Conn_01x01_Pin")
  (at 271.78 114.3 0)
  (unit 1)
  (exclude_from_sim no)
  (in_bom yes)
  (on_board yes)
  (dnp no)
  (property "Reference" "JP2" (at 271.78 105.41 0) (effects (font (size 1.27 1.27))))
  (property "Value" "0V = GND" (at 271.78 123.19 0) (effects (font (size 1 1))))
  (property "Footprint" "Connector_PinHeader_2.54mm:PinHeader_1x01_P2.54mm_Vertical" (at 271.78 114.3 0) (effects (font (size 1.27 1.27)) (hide yes)))
  (property "Datasheet" "~" (at 271.78 114.3 0) (effects (font (size 1.27 1.27)) (hide yes)))
  (property "Description" "" (at 271.78 114.3 0) (effects (font (size 1.27 1.27)) (hide yes)))
  (pin "1"))
 (symbol
  (lib_id "Device:C")
  (at 181.61 95.25 0)
  (unit 1)
  (exclude_from_sim no)
  (in_bom yes)
  (on_board yes)
  (dnp no)
  (property "Reference" "C2" (at 181.61 86.36 0) (effects (font (size 1.27 1.27))))
  (property "Value" "100nF/100V" (at 181.61 104.14 0) (effects (font (size 1 1))))
  (property "Footprint" "Capacitor_THT:C_Rect_L7.0mm_W2.5mm_P5.00mm" (at 181.61 95.25 0) (effects (font (size 1.27 1.27)) (hide yes)))
  (property "Datasheet" "~" (at 181.61 95.25 0) (effects (font (size 1.27 1.27)) (hide yes)))
  (property "Description" "" (at 181.61 95.25 0) (effects (font (size 1.27 1.27)) (hide yes)))
  (pin "2")
  (pin "1"))
 (symbol
  (lib_id "Device:C_Polarized")
  (at 165.1 95.25 0)
  (unit 1)
  (exclude_from_sim no)
  (in_bom yes)
  (on_board yes)
  (dnp no)
  (property "Reference" "C1" (at 165.1 86.36 0) (effects (font (size 1.27 1.27))))
  (property "Value" "2200uF/35V" (at 165.1 104.14 0) (effects (font (size 1 1))))
  (property "Footprint" "Capacitor_THT:CP_Radial_D16.0mm_P7.50mm" (at 165.1 95.25 0) (effects (font (size 1.27 1.27)) (hide yes)))
  (property "Datasheet" "~" (at 165.1 95.25 0) (effects (font (size 1.27 1.27)) (hide yes)))
  (property "Description" "" (at 165.1 95.25 0) (effects (font (size 1.27 1.27)) (hide yes)))
  (pin "1")
  (pin "2"))
 (symbol
  (lib_id "Device:C")
  (at 237.49 95.25 0)
  (unit 1)
  (exclude_from_sim no)
  (in_bom yes)
  (on_board yes)
  (dnp no)
  (property "Reference" "C3" (at 237.49 86.36 0) (effects (font (size 1.27 1.27))))
  (property "Value" "100nF/50V" (at 237.49 104.14 0) (effects (font (size 1 1))))
  (property "Footprint" "Capacitor_THT:C_Rect_L7.0mm_W2.5mm_P5.00mm" (at 237.49 95.25 0) (effects (font (size 1.27 1.27)) (hide yes)))
  (property "Datasheet" "~" (at 237.49 95.25 0) (effects (font (size 1.27 1.27)) (hide yes)))
  (property "Description" "" (at 237.49 95.25 0) (effects (font (size 1.27 1.27)) (hide yes)))
  (pin "2")
  (pin "1"))
 (symbol
  (lib_id "power:GND")
  (at 199.39 139.7 0)
  (unit 1)
  (exclude_from_sim no)
  (in_bom yes)
  (on_board yes)
  (dnp no)
  (property "Reference" "#GND1" (at 199.39 130.81 0) (effects (font (size 1.27 1.27))))
  (property "Value" "GND" (at 199.39 148.59 0) (effects (font (size 1 1)) (hide yes)))
  (property "Footprint" "" (at 199.39 139.7 0) (effects (font (size 1.27 1.27)) (hide yes)))
  (property "Datasheet" "~" (at 199.39 139.7 0) (effects (font (size 1.27 1.27)) (hide yes)))
  (property "Description" "" (at 199.39 139.7 0) (effects (font (size 1.27 1.27)) (hide yes)))
  (pin "1"))
 (symbol
  (lib_id "Device:C_Polarized")
  (at 255.27 95.25 0)
  (unit 1)
  (exclude_from_sim no)
  (in_bom yes)
  (on_board yes)
  (dnp no)
  (property "Reference" "C4" (at 255.27 86.36 0) (effects (font (size 1.27 1.27))))
  (property "Value" "100uF/25V" (at 255.27 104.14 0) (effects (font (size 1 1))))
  (property "Footprint" "Capacitor_THT:CP_Radial_D10.0mm_P5.00mm" (at 255.27 95.25 0) (effects (font (size 1.27 1.27)) (hide yes)))
  (property "Datasheet" "~" (at 255.27 95.25 0) (effects (font (size 1.27 1.27)) (hide yes)))
  (property "Description" "" (at 255.27 95.25 0) (effects (font (size 1.27 1.27)) (hide yes)))
  (pin "2")
  (pin "1"))
 (symbol
  (lib_id "Device:D")
  (at 125.73 111.76 0)
  (unit 1)
  (exclude_from_sim no)
  (in_bom yes)
  (on_board yes)
  (dnp no)
  (property "Reference" "D3" (at 125.73 102.87 0) (effects (font (size 1.27 1.27))))
  (property "Value" "1N4007" (at 125.73 120.65 0) (effects (font (size 1 1))))
  (property "Footprint" "Diode_THT:D_DO-41_SOD81_P7.62mm_Horizontal" (at 125.73 111.76 0) (effects (font (size 1.27 1.27)) (hide yes)))
  (property "Datasheet" "~" (at 125.73 111.76 0) (effects (font (size 1.27 1.27)) (hide yes)))
  (property "Description" "" (at 125.73 111.76 0) (effects (font (size 1.27 1.27)) (hide yes)))
  (pin "1")
  (pin "2"))
 (sheet_instances
  (path ""
   (page "1"))))
